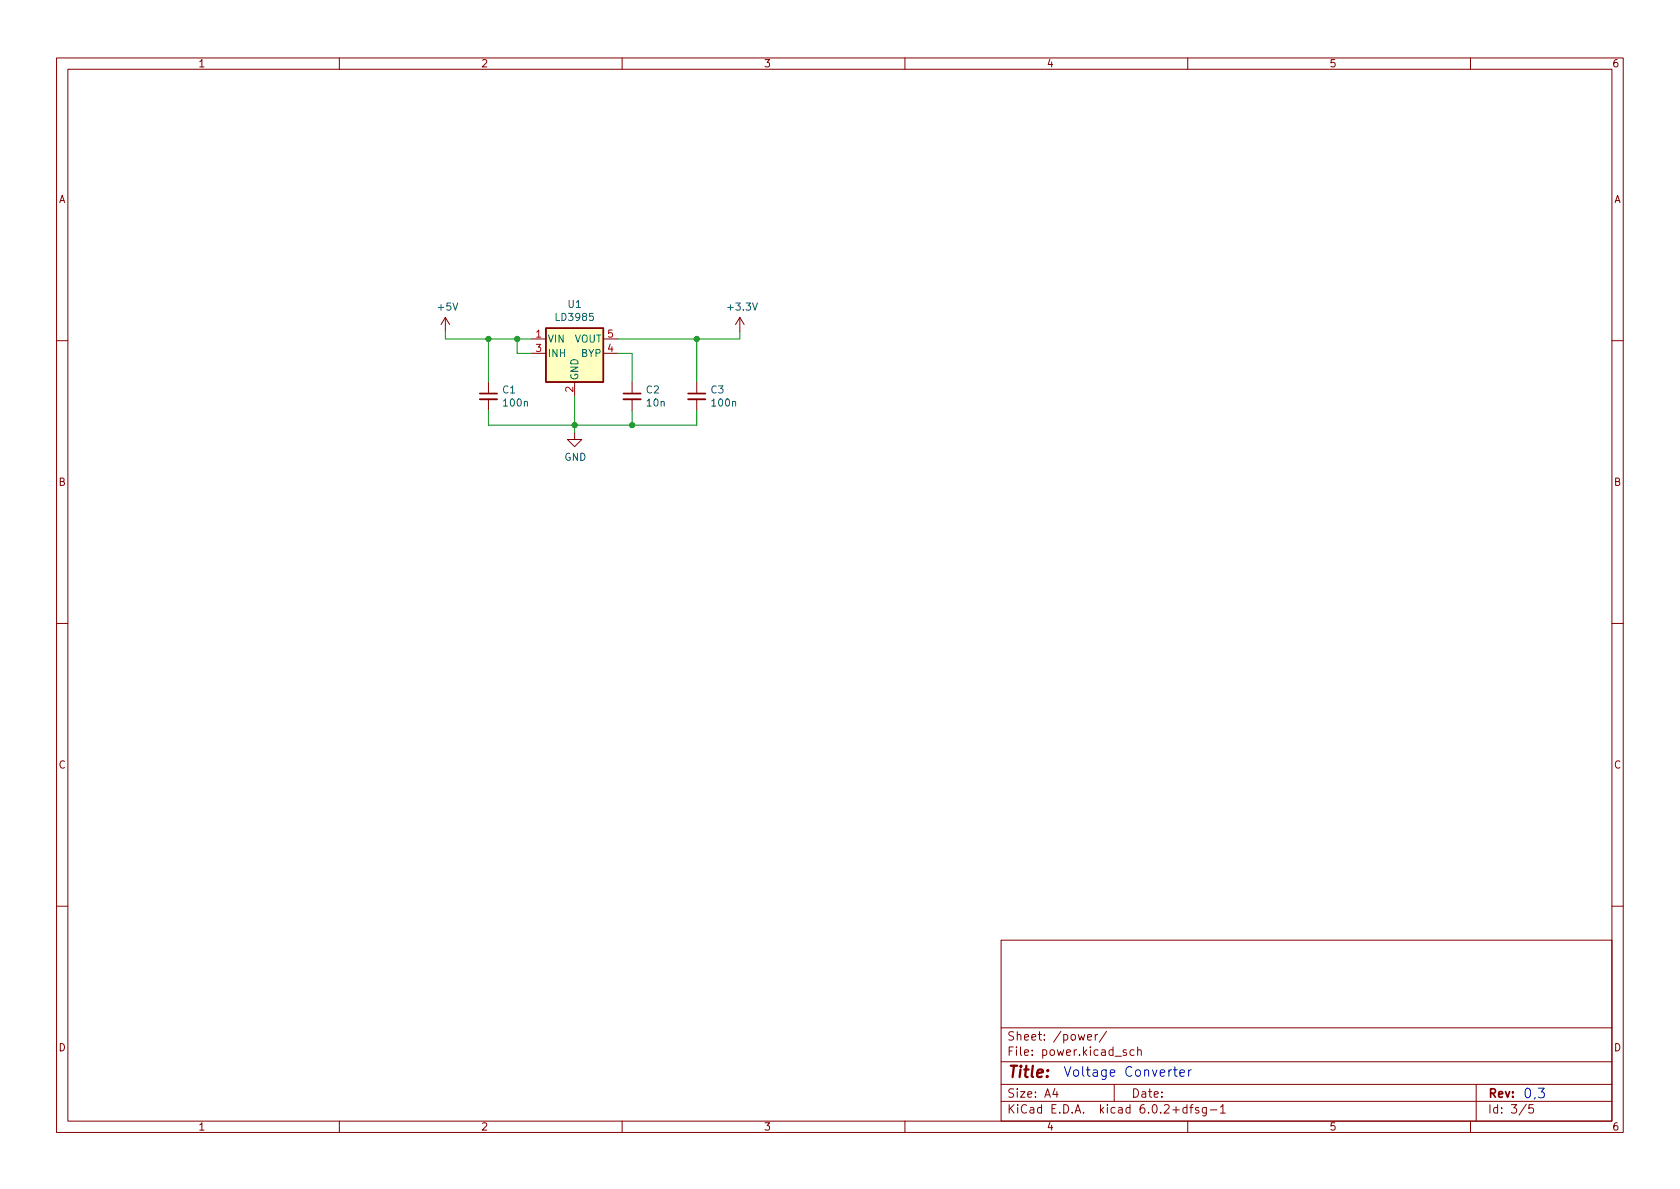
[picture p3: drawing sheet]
<svg xmlns="http://www.w3.org/2000/svg" width="297mm" height="210mm" viewBox="0 0 297 210" stroke-linecap="round" stroke-linejoin="round" font-family="sans-serif">
<g fill="none" stroke="#840000" stroke-width=".18">
<path d="M10 10.2h277v190.1h-277zM12 12.2h273v186.1h-273zM60 10.2v2M110 10.2v2M160 10.2v2M210 10.2v2M260 10.2v2M78.7 56.1l-.7 1.3M78.7 56.1v2.6M78.7 56.1l.8 1.3M94 59.9h2.5M106.7 59.9h2.5"/>
<path d="M130.8 56.1l-.8 1.3M130.8 56.1v2.6M130.8 56.1l.8 1.3M10 60.2h2M86.4 67.6v2M86.4 70.6v2M94 62.5h2.5M101.6 76.4v1.3h1.3l-1.3 1.3-1.3-1.3h1.3M101.6 67.6v2.5M106.7 62.5h2.5M111.8 67.6v2M111.8 70.6v2"/>
<path d="M123.2 67.6v2M123.2 70.6v2M285 60.2h2M10 110.2h2M285 110.2h2M10 160.2h2M177 166.3h108v32h-108zM285 160.2h2M60 198.3v2M110 198.3v2M160 198.3v2M177 194.8h108"/>
<path d="M177 191.8h108M177 187.8h108M177 181.8h108M186.5 192.5l-.4 1h1M186.9 193v1M192.3 183.4l.7-.1-.1-.3-.4-.1-.2 .2 .1 .8h.5M193.6 182.9v1M194.1 182.9l-.3 .1-.2 .2M195.6 182.4l-1.2 1.9M197 191.8v3M199.1 185.7l-.3-.1-.2 .2v.3l.5 .1v.4h-.5M200.5 185.7l-.4-.1-.3 .3v.4l.1 .3h.6"/>
<path d="M201.1 185.8l.3-.2 .3 .1 .1 .9M201.1 185.1v1.5M209.9 195.9l-.5-.1-.3 .3v.4l.2 .3h.6M209.9 195.3v1.5M210 198.3v2M210.4 195.8h.5M210.9 195.3l-.3 .2v1.3M211.9 195.9l-.3-.1-.2 .2v.3l.5 .1v.4h-.5M213.3 195.8v1.2l-.3 .3h-.4M213.3 195.9l-.4-.1-.3 .3v.4l.1 .3h.6M214 196.3h1.1M215.8 195.8l.4-.5v1.5"/>
<path d="M215.8 196.8h.8M260 198.3v2M261 191.8v6.5M269.9 195.3l-1.3 1.9M271.1 195.3h-.7l-.1 .7 .2-.1 .5 .1 .2 .2-.1 .5-.2 .1-.6-.1"/>
</g>
<path d="M84.8 70.6h3.1M110.2 70.6h3.1M121.7 70.6h3" fill="none" stroke="#840000" stroke-width=".33"/>
<path d="M84.8 69.6h3.1M110.2 69.6h3.1M121.7 69.6h3" fill="none" stroke="#840000" stroke-width=".3"/>
<path d="M96.5 58h10.2v9.6h-10.2z" fill="#ffffc2" stroke="#ffffc2" stroke-width=".18"/>
<path d="M96.5 58h10.2v9.6h-10.2z" fill="none" stroke="#840000" stroke-width=".25"/>
<path d="M207.5 189.2h.6M207.7 188.6v1.5l.1 .1 .3 .1M208.6 189.8l.8-.2-.1-.3-.4-.1-.3 .2 .1 .8h.6M210.2 189.2v1.1M210.6 189.2l-.3 .1-.1 .2" fill="none" stroke="#0000c2" stroke-width=".18"/>
<path d="M78.7 58.7v1.2h15.3M86.4 59.9v7.7M91.4 59.9v2.6h2.6M123.2 59.9v7.7M130.8 58.7v1.2h-21.6M86.4 72.6v2.6h36.8v-2.6M101.6 70.1v6.3M109.2 62.5h2.6v5.1M111.8 72.6v2.6" fill="none" stroke="#009600" stroke-width=".18"/>
<g fill="#009600" stroke="#009600" stroke-width=".18">
<circle cx="91.4" cy="59.9" r=".46"/>
<circle cx="111.8" cy="75.2" r=".46"/>
<circle cx="123.2" cy="59.9" r=".46"/>
<circle cx="101.6" cy="75.2" r=".46"/>
<circle cx="86.4" cy="59.9" r=".46"/>
</g>
<text font-size="2.8" fill="#840000" x="178" y="190.6">Title:</text>
<g font-size="2.4" fill="#0000c2">
<text x="188" y="190.4">Voltage Converter</text>
<text x="269.2" y="194.2">0,3</text>
</g>
<g font-size="2.1" fill="#840000">
<text x="178" y="184">Sheet: /power/</text>
<text x="178" y="186.7">File: power.kicad_sch</text>
<text x="178" y="196.9">KiCad E.D.A. kicad 6.0.2+dfsg-1</text>
<text x="178" y="194.1">Size: A4</text>
<text x="200" y="194.1">Date:</text>
<text x="263" y="194.1">Rev:</text>
<text x="263" y="196.9">Id: 3/5</text>
</g>
<g font-size="1.8" fill="#840000">
<text x="35" y="11.9">1</text>
<text x="85" y="11.9">2</text>
<text x="135" y="11.9">3</text>
<text x="185" y="11.9">4</text>
<text x="235" y="11.9">5</text>
<text x="285" y="11.9">6</text>
<text x="10.3" y="35.9">A</text>
<text x="285.3" y="35.9">A</text>
<text x="10.3" y="85.9">B</text>
<text x="285.3" y="85.9">B</text>
<text x="10.3" y="135.9">C</text>
<text x="285.3" y="135.9">C</text>
<text x="10.3" y="185.9">D</text>
<text x="285.3" y="185.9">D</text>
<text x="35" y="199.9">1</text>
<text x="85" y="199.9">2</text>
<text x="135" y="199.9">3</text>
<text x="185" y="199.9">4</text>
<text x="235" y="199.9">5</text>
<text x="285" y="199.9">6</text>
</g>
<g font-size="1.8" fill="#006464">
<text x="77.5" y="54.9">+5V</text>
<text x="98.5" y="56.7">LD3985</text>
<text x="100.5" y="54.4">U1</text>
<text x="128.9" y="54.9">+3.3V</text>
<text x="96.8" y="60.6">VIN</text>
<text x="96.8" y="63.1">INH</text>
<text x="101.5" y="60.6">VOUT</text>
<text x="102.8" y="63.1">BYP</text>
<text x="88.9" y="69.6">C1</text>
<text x="89.1" y="71.9">100n</text>
<text x="102.2" y="67.3" transform="rotate(-90 102.2 67.3)">GND</text>
<text x="114.3" y="69.6">C2</text>
<text x="114.4" y="71.9">10n</text>
<text x="125.7" y="69.6">C3</text>
<text x="126" y="71.9">100n</text>
<text x="99.8" y="81.5">GND</text>
</g>
<g font-size="1.8" fill="#a90000">
<text x="94.8" y="59.7">1</text>
<text x="107.5" y="59.7">5</text>
<text x="94.8" y="62.2">3</text>
<text x="107.5" y="62.2">4</text>
<text x="101.3" y="69.3" transform="rotate(-90 101.3 69.3)">2</text>
</g>
</svg>
